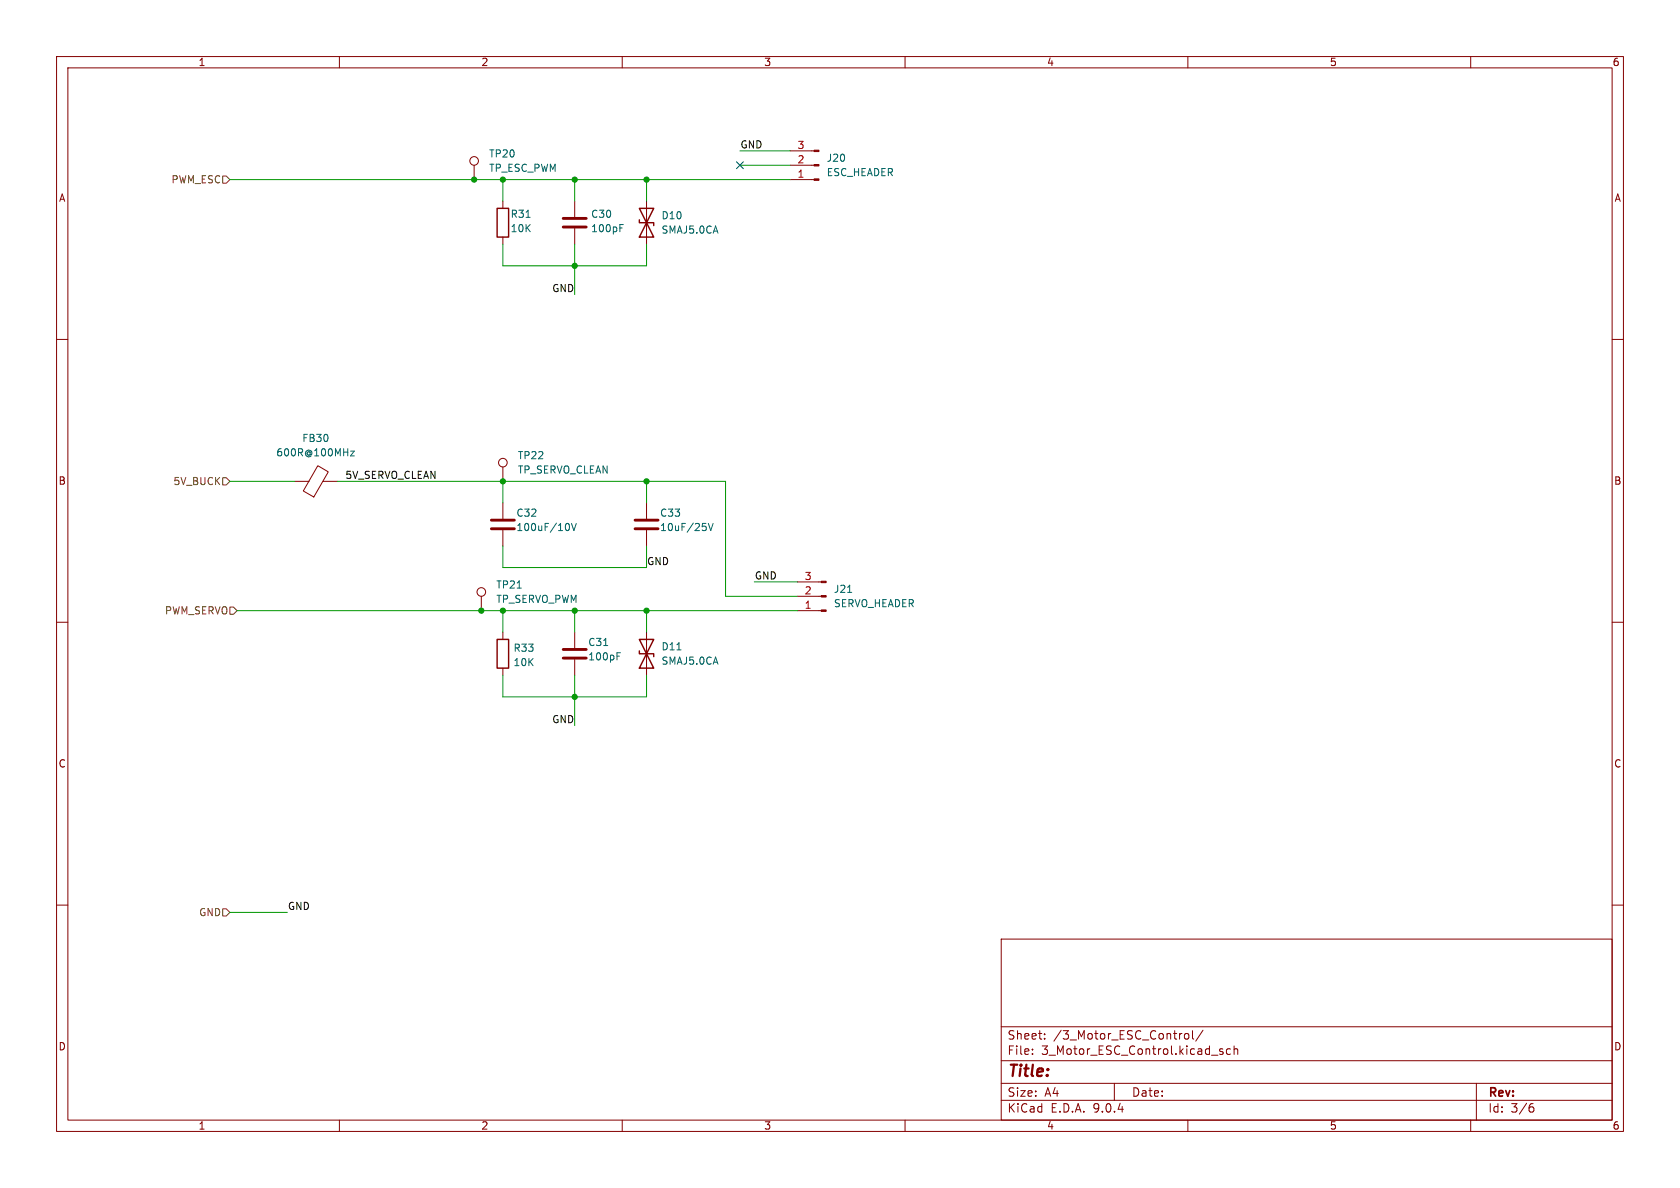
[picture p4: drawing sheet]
<svg xmlns="http://www.w3.org/2000/svg" width="297mm" height="210mm" viewBox="0 0 297 210" stroke-linecap="round" stroke-linejoin="round" font-family="sans-serif">
<g fill="none" stroke="#840000" stroke-width=".18">
<path d="M10 10h277v190h-277zM12 12h273v186h-273zM60 10v2M110 10v2M160 10v2M210 10v2M260 10v2M83.8 29.2v2.6M88.9 35.6v1.2M101.6 35.6v2.8M114.3 35.6v7.6M139.7 31.8h4.2"/>
<path d="M139.7 29.2h4.2M139.7 26.7h4.2M88.9 41.9v1.3M101.6 40.4v2.8M10 60h2M285 60h2M52.1 85.1h2.5M56.2 82.3l1.8 1.1-2.5 4.5-1.9-1.1zM57.1 85.1h2.6M88.9 82.6v2.5M88.9 88.9v2.8M88.9 93.7v2.8"/>
<path d="M114.3 88.9v2.8M114.3 93.7v2.8M10 110h2M85.1 105.4v2.6M88.9 111.8v1.2M88.9 118.1v1.3M101.6 111.8v2.8M101.6 116.6v2.8M114.3 111.8v7.6M141 108h4.2M141 105.4h4.2M141 102.9h4.2"/>
<path d="M285 110h2M10 160h2M177 166h108v32h-108zM285 160h2M60 198v2M110 198v2M160 198v2M177 194.5h108M177 191.5h108M177 187.5h108M177 181.5h108M182.5 186.3v.1"/>
<path d="M182.5 185.5v.1M184.7 183.6v.1M184.7 182.8v.1M197 191.5v3M209.5 182.8l.4-.1 .3 .3v.4l-.3 .3-.4-.1-.1-.2v-.4zM210 198v2M210.8 182.2v1.3l.2 .2M212.7 182.1l-1.3 2M216.2 185.5l-.4-.1-.2 .2 .1 .2 .5 .2v.3h-.6M217.5 185.5l-.4-.1-.3 .3v.4l.2 .2h.5M218.2 185.5l.2-.1 .3 .1 .1 .9M218.2 184.9v1.5"/>
<path d="M260 198v2M261 191.5v6.5M270.6 195.7h.4l.2 .3-.1 .5-.5 .1M271 195.1l-.4 .1"/>
<circle cx="83.8" cy="28.4" r=".76"/>
<circle cx="88.9" cy="81.8" r=".76"/>
<circle cx="85.1" cy="104.6" r=".76"/>
</g>
<g fill="none" stroke="#006464" stroke-width=".18">
<path d="M93 38.4h.7M109.6 39.7h.6M109.6 40.3h.4M62 79.7h.6l-.6 .9h.6M100.4 92.5a.79 .79 0 0 1 0 1.3M101 92.5l.5 1.3 .4-1.3M124.8 93.1v.6M125.2 92.5l.4 1.3 .5-1.3M91.4 104h.8M106.7 114.1h.7M109.1 116h.4M109.1 115.4h.6"/>
<path d="M119.7 114.9h.7M149.9 104.7h.7"/>
</g>
<path d="M99.6 38.6h4M99.6 40.1h4M86.9 91.9h4M86.9 93.5h4M112.3 91.9h4M112.3 93.5h4M99.6 114.8h4M99.6 116.3h4" fill="none" stroke="#840000" stroke-width=".51"/>
<path d="M87.9 36.8h2v5.1h-2zM113 36.8h2.6l-2.6 5.1h2.6zM113 38.9v.5h2.6v.5M87.9 113h2v5.1h-2zM113 113h2.6l-2.6 5.1h2.6zM113 115.1v.5h2.6v.5" fill="none" stroke="#840000" stroke-width=".25"/>
<g fill="#840000" stroke="#840000" stroke-width=".18">
<path d="M145.2 107.8h.8v.3h-.8z"/>
<path d="M145.2 105.3h.8v.2h-.8z"/>
<path d="M145.2 102.7h.8v.3h-.8z"/>
<path d="M143.9 31.6h.9v.3h-.9z"/>
<path d="M143.9 29.1h.9v.2h-.9z"/>
<path d="M143.9 26.5h.9v.3h-.9z"/>
</g>
<path d="M39.4 31.1h.6l.6 .7-.6 .6h-.6zM39.4 84.5h.6l.6 .6-.6 .6h-.6zM40.6 107.3h.7l.6 .7-.6 .6h-.7zM39.4 160.7h.6l.6 .6-.6 .6h-.6z" fill="none" stroke="#725600" stroke-width=".18"/>
<g fill="none" stroke="#009600" stroke-width=".18">
<path d="M40.6 31.8h99.1M88.9 31.8v3.8M101.6 31.8v3.8M114.3 31.8v3.8M130.8 26.7h8.9M130.8 29.2h8.9M88.9 43.2v3.8h25.4v-3.8M101.6 43.2v8.9M40.6 85.1h11.5M59.7 85.1h68.6v20.3h12.7M88.9 85.1v3.8M88.9 96.5v3.8h25.4v-3.8"/>
<path d="M114.3 85.1v3.8M41.9 108h99.1M88.9 108v3.8M88.9 119.4v3.8h25.4v-3.8M101.6 108v3.8M101.6 119.4v8.9M114.3 108v3.8M133.3 102.9h7.7M40.6 161.3h10.2"/>
</g>
<path d="M130.2 28.6l1.2 1.2M131.4 28.6l-1.2 1.2" fill="none" stroke="#000084" stroke-width=".18"/>
<g fill="#009600" stroke="#009600" stroke-width=".18">
<circle cx="101.6" cy="47" r=".46"/>
<circle cx="114.3" cy="31.8" r=".46"/>
<circle cx="101.6" cy="31.8" r=".46"/>
<circle cx="88.9" cy="31.8" r=".46"/>
<circle cx="83.8" cy="31.8" r=".46"/>
<circle cx="88.9" cy="85.1" r=".46"/>
<circle cx="114.3" cy="108" r=".46"/>
<circle cx="114.3" cy="85.1" r=".46"/>
<circle cx="101.6" cy="123.2" r=".46"/>
<circle cx="101.6" cy="108" r=".46"/>
<circle cx="88.9" cy="108" r=".46"/>
<circle cx="85.1" cy="108" r=".46"/>
</g>
<text font-size="2.8" fill="#840000" x="178" y="190.9">Title:</text>
<g font-size="2.1" fill="#840000">
<text x="178" y="184">Sheet:</text>
<text x="186.2" y="184">/3_Motor_ESC_Control/</text>
<text x="178" y="186.7">File:</text>
<text x="184.1" y="186.7">3_Motor_ESC_Control.kicad_sch</text>
<text x="178" y="196.9">KiCad</text>
<text x="178" y="194.1">Size:</text>
<text x="184.7" y="194.1">A4</text>
<text x="185.7" y="196.9">E.D.A.</text>
<text x="193.3" y="196.9">9.0.4</text>
<text x="200" y="194.1">Date:</text>
<text x="263" y="194.3">Rev:</text>
<text x="263" y="196.9">Id:</text>
<text x="267.1" y="196.9">3/6</text>
</g>
<g font-size="1.8" fill="#840000">
<text x="35" y="11.9">1</text>
<text x="85" y="11.9">2</text>
<text x="135" y="11.9">3</text>
<text x="185" y="11.9">4</text>
<text x="235" y="11.9">5</text>
<text x="285" y="11.9">6</text>
<text x="10.3" y="35.9">A</text>
<text x="285.3" y="35.9">A</text>
<text x="10.3" y="85.9">B</text>
<text x="285.3" y="85.9">B</text>
<text x="10.3" y="135.9">C</text>
<text x="285.3" y="135.9">C</text>
<text x="10.3" y="185.9">D</text>
<text x="285.3" y="185.9">D</text>
<text x="35" y="199.9">1</text>
<text x="85" y="199.9">2</text>
<text x="135" y="199.9">3</text>
<text x="185" y="199.9">4</text>
<text x="235" y="199.9">5</text>
<text x="285" y="199.9">6</text>
</g>
<g font-size="1.8" fill="#006464">
<text x="86.4" y="28">TP20</text>
<text x="146.1" y="28.8">J20</text>
<text x="86.4" y="30.6">TP_ESC_PWM</text>
<text x="146.1" y="31.3">ESC_HEADER</text>
<text x="90.2" y="38.7">R31</text>
<text x="90.2" y="41.2">10K</text>
<text x="104.4" y="41.2">100pF</text>
<text x="104.4" y="38.7">C30</text>
<text x="116.8" y="41.5">SMAJ5.0CA</text>
<text x="116.8" y="39">D10</text>
<text x="48.7" y="80.9">600R@100MHz</text>
<text x="53.3" y="78.3">FB30</text>
<text x="91.4" y="81.4">TP22</text>
<text x="91.4" y="83.9">TP_SERVO_CLEAN</text>
<text x="91.2" y="91.5">C32</text>
<text x="91.2" y="94.1">100uF/10V</text>
<text x="116.6" y="94.1">10uF/25V</text>
<text x="116.6" y="91.5">C33</text>
<text x="87.6" y="104.2">TP21</text>
<text x="87.6" y="106.8">TP_SERVO_PWM</text>
<text x="147.3" y="107.5">SERVO_HEADER</text>
<text x="147.3" y="105">J21</text>
<text x="90.7" y="115.4">R33</text>
<text x="90.7" y="118">10K</text>
<text x="103.9" y="116.9">100pF</text>
<text x="103.9" y="114.4">C31</text>
<text x="116.8" y="117.7">SMAJ5.0CA</text>
<text x="116.8" y="115.2">D11</text>
</g>
<g font-size="1.8" fill="#0f0f0f">
<text x="130.8" y="26.3">GND</text>
<text x="97.5" y="51.7">GND</text>
<text x="61" y="84.7">5V_SERVO_CLEAN</text>
<text x="114.3" y="100">GND</text>
<text x="133.3" y="102.5">GND</text>
<text x="97.5" y="127.9">GND</text>
<text x="50.8" y="160.9">GND</text>
</g>
<g font-size="1.8" fill="#a90000">
<text x="140.9" y="29">2</text>
<text x="140.9" y="26.4">3</text>
<text x="140.9" y="31.5">1</text>
<text x="142.2" y="107.7">1</text>
<text x="142.2" y="105.2">2</text>
<text x="142.2" y="102.6">3</text>
</g>
<g font-size="1.8" fill="#725600">
<text x="30.2" y="32.6">PWM_ESC</text>
<text x="30.6" y="86">5V_BUCK</text>
<text x="29.1" y="108.8">PWM_SERVO</text>
<text x="35.1" y="162.2">GND</text>
</g>
</svg>
